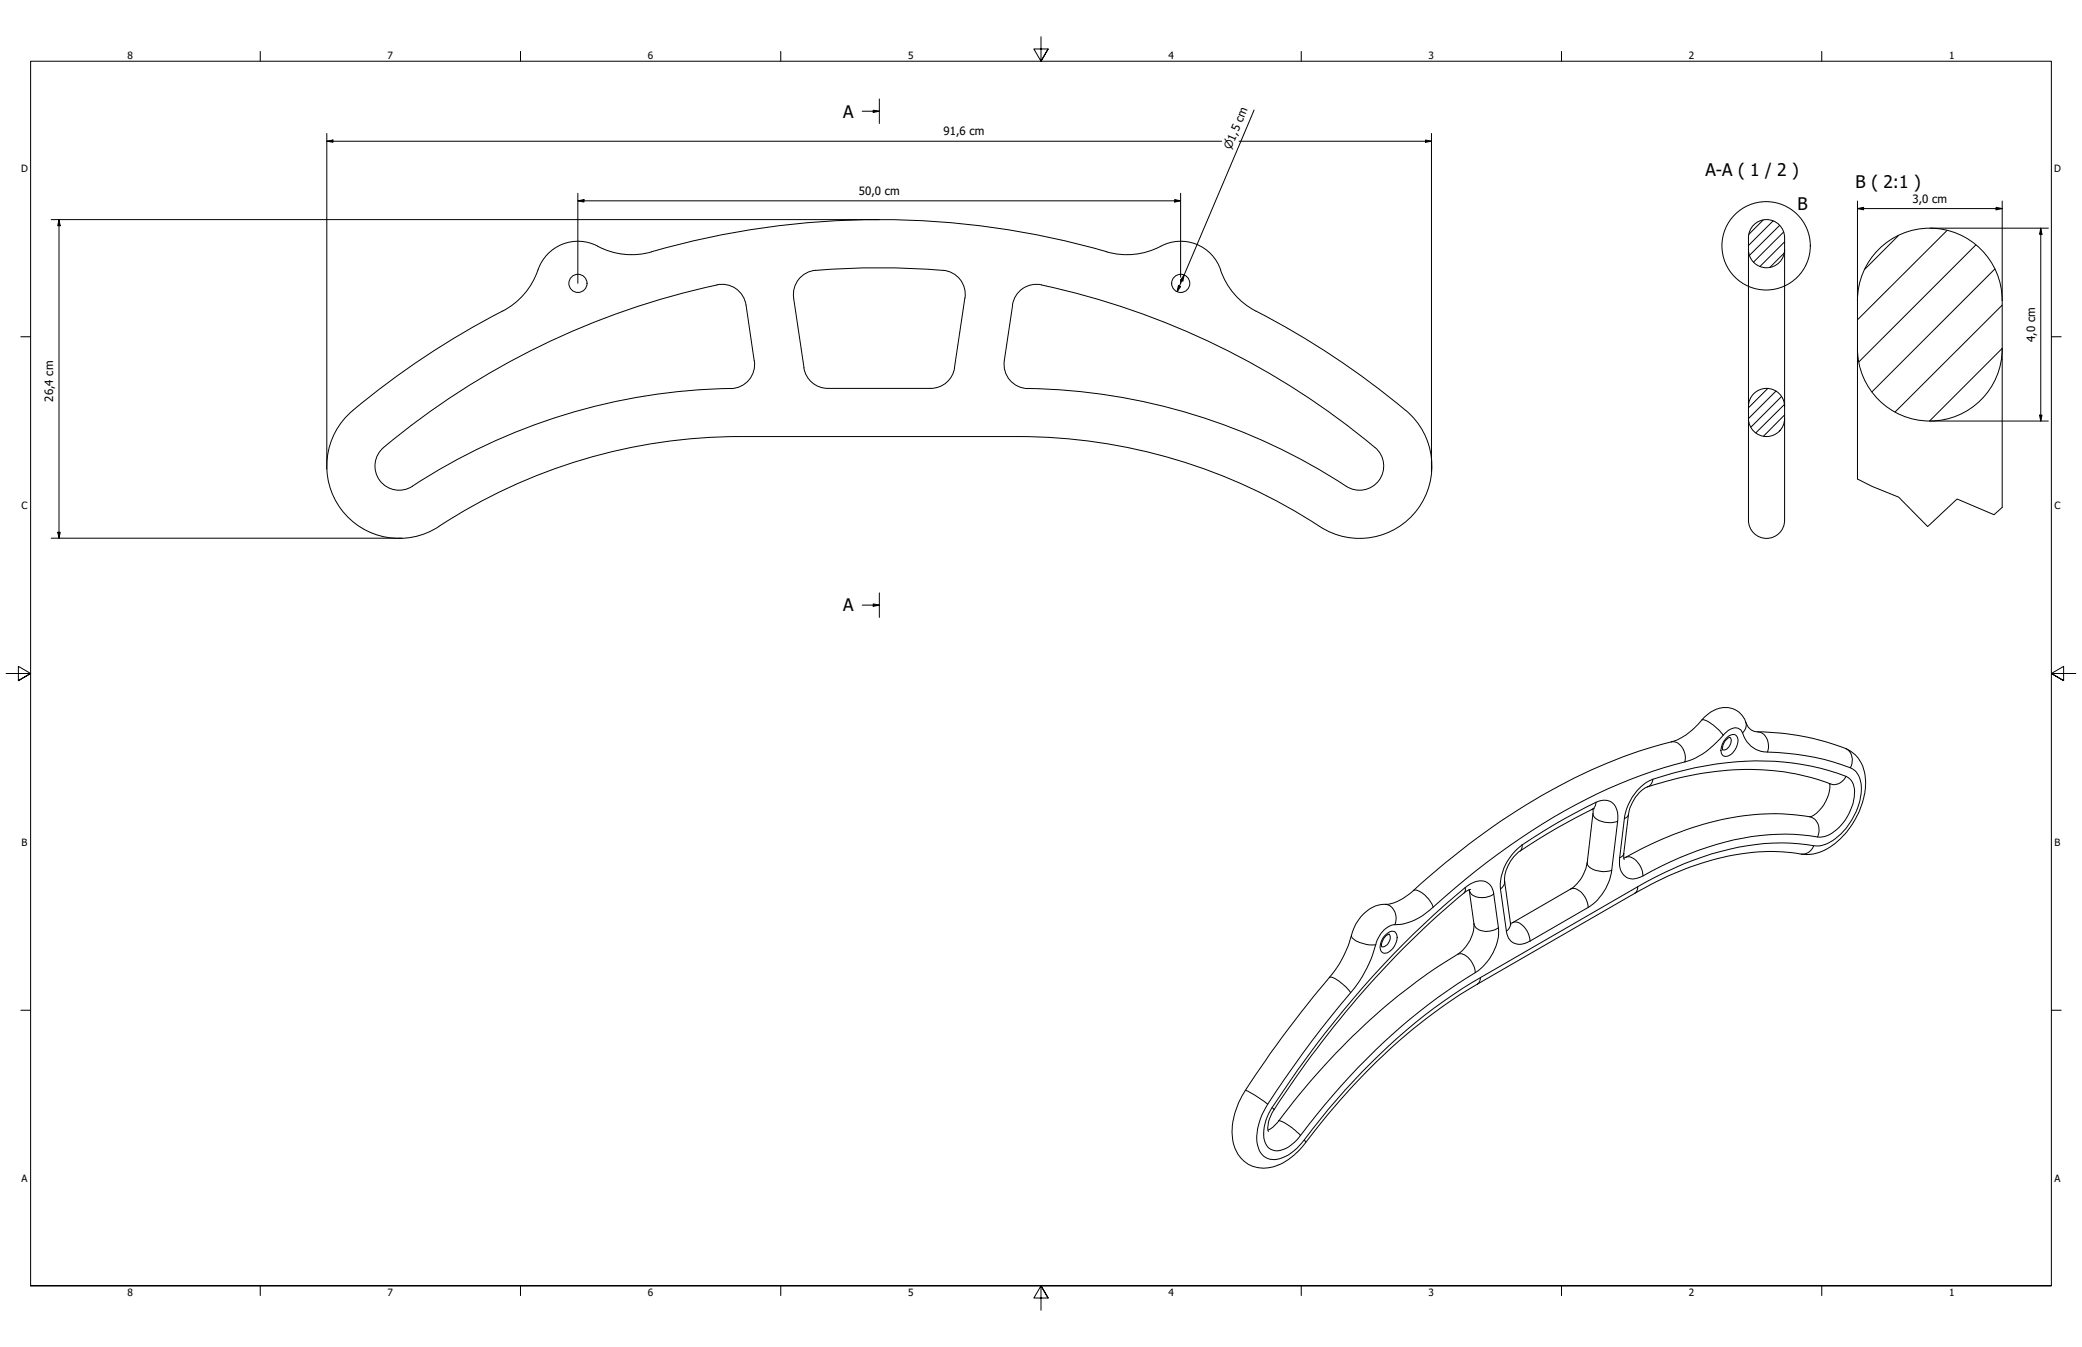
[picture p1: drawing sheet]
<svg xmlns="http://www.w3.org/2000/svg" width="864mm" height="559mm" viewBox="0 0 864 559" stroke-linecap="round" stroke-linejoin="round" font-family="sans-serif">
<!-- layer: Hatch (ISO) -->
<g fill="none" stroke="#000" stroke-width=".41">
<path d="M731.4 91.3l-6 5.9M735.5 91.6l-10.2 10.3M738.2 93.5l-12.5 12.4M739.8 96.3l-12.4 12.4M787.5 97.7l-14 14M807.6 95.6l-37.1 37.1M740.1 105l-6 5.9M740.2 100.3l-10.2 10.3M819.6 101.6l-48.5 48.5M827.4 111.6l-50.9 51M830.5 126.6l-44.5 44.3M830.5 144.5l-30.1 30.2"/>
<path d="M733.3 161.1l-8 8.1M736.7 162.2l-11.4 11.5M738.5 178.5l-.4 .3M739 164.5l-12.7 12.7M740.2 167.8l-11.9 11.8M740.2 172.1l-8.7 8.8"/>
</g>
<!-- layer: Visible (ANSI) -->
<g fill="none" stroke="#000" stroke-width=".41">
<path d="M270.3 104.5a31.4 31.4 0 0 1-24.7-3.4 17.7 17.7 0 0 0-23 12.3 30 30 0 0 1-14.1 15.7M270.3 104.4a340.7 340.7 0 0 1 188.8 0M297.4 118.2a10 10 0 0 1 12 8.3M297.4 118.2a320.8 320.8 0 0 0-138.3 67.4M338.3 112.2a320.8 320.8 0 0 1 52.8 0M338.3 112.1a10 10 0 0 0-9.1 11.5M391.2 112.1a10 10 0 0 1 9.1 11.5M432 118.2a320.2 320.2 0 0 1 139.2 68.3 10 10 0 0 1 .4 13.3 10 10 0 0 1-13.2 1.9 248.3 248.3 0 0 0-132.1-40.5M432 118.2a10 10 0 0 0-12 8.3M481.5 102.1a30 30 0 0 1-22.4 2.4M481.5 102.1a17.5 17.5 0 0 1 24.8 9.9M506.3 112a30 30 0 0 0 14.6 17.1"/>
<path d="M208.4 129a334.3 334.3 0 0 0-63.7 42.7 30 30 0 0 0-2.6 40.4 30 30 0 0 0 39.9 6.3M309.5 126.6l3.4 23.1a10 10 0 0 1-9.8 11.5M329.2 123.6l4.3 29M400.2 123.6l-4.2 29a10 10 0 0 1-10 8.5h-42.6M420 126.6l-3.4 23.1a10 10 0 0 0 9.7 11.5M521 129a340.7 340.7 0 0 1 62.1 41.3M333.4 152.6a10 10 0 0 0 10 8.5M303.1 161.2a248.2 248.2 0 0 0-132.1 40.5M583.2 170.3a30 30 0 0 1 4.8 40.9 30 30 0 0 1-40.5 7.2M159.1 185.6a10 10 0 0 0-1.6 13.7 10 10 0 0 0 13.6 2.4M182 218.4a228.2 228.2 0 0 1 125.1-37.3h115.3a228.2 228.2 0 0 1 125 37.3M717.5 305.9a4.9 4.9 0 0 0-2.9 5.2"/>
<path d="M660.7 335.6l.1 1.4-2.4 20.9a16.1 16.1 0 0 1-6.9 10.9l-25 14.3M661.3 335.5a204.7 204.7 0 0 0-32.1 18.6 16 16 0 0 0-5.1 11.4l2.6 18.2M758.9 325a14.2 14.2 0 0 1-8.2 13.8 104.8 104.8 0 0 0-56.6 7.4 175 175 0 0 0-20.6 9.8M759.3 325.2a105.3 105.3 0 0 0-60.3-3l-2.6 .5a64.1 64.1 0 0 0-14.7 4.6 16.6 16.6 0 0 0-6.2 10.6l-2 16.2 .2 2.5M565.3 379.4a13.5 13.5 0 0 1 10.9-4.3l.6-.2a22.3 22.3 0 0 0 9.4-5.4 281.5 281.5 0 0 1 80.3-52.8 218.8 218.8 0 0 1 28.9-9.6l.7-.4a32.2 32.2 0 0 0 10.6-8.9 11 11 0 0 1 13.8-2.9 12.3 12.3 0 0 1 4.4 6.3 4.8 4.8 0 0 0 4.1 2.4 98.6 98.6 0 0 1 38.2 7.7 15 15 0 0 1 6.6 14.8 33.2 33.2 0 0 1-18.4 27.2 18.6 18.6 0 0 1-12 .4 96.9 96.9 0 0 0-49 8.7l-9.4 4.4-6.9 3.8-65.3 37.7a240.3 240.3 0 0 0-67.2 60.5 48.5 48.5 0 0 1-10.3 11.5 16.1 16.1 0 0 1-17.6 2.6 16.4 16.4 0 0 1-6.4-16.7l1-4.8 1.4-3.7a99.6 99.6 0 0 1 11.1-17.6 640.3 640.3 0 0 1 29.7-38.6l2.5-4.3a53.1 53.1 0 0 0 4.3-11.5l1.1-2.3zM609.4 369.1l2 14.1a15.5 15.5 0 0 1-6.8 12.7 266.7 266.7 0 0 0-74.8 69.9l-1.8 1.8-2.1 1.2M610 369l-1.2 .4a353.5 353.5 0 0 0-57.8 59.4 360.8 360.8 0 0 0-23.8 33.8 10 10 0 0 0-1.1 6.8M576.2 387.5a5.2 5.2 0 0 0-3.1 5.3"/>
<circle cx="239.7" cy="117.6" r="3.8"/>
<circle cx="489.8" cy="117.6" r="3.8"/>
</g>
<!-- layer: Visible Narrow (ANSI) -->
<g fill="none" stroke="#000" stroke-width=".41">
<path d="M705.9 298.7a7.3 7.3 0 0 1 5.5 2.7l2 1.9 1.4 1.8M724.2 299.6l.1 1.3-.2 1.3-1.3 1.8M693.3 307.8a6 6 0 0 1 5.8 6.5l-.2 1.8M698.9 316.1a33 33 0 0 0 16.5-11.8 5.1 5.1 0 0 1 6.2-1.8l.9 .9a11 11 0 0 0 10.6 8.6 97.1 97.1 0 0 1 35.2 6.9 10.1 10.1 0 0 1 3.7 10.3 28.2 28.2 0 0 1-14.1 20.8l-2.3 .8a15.1 15.1 0 0 1-6.5-.4 101.5 101.5 0 0 0-54.3 9.6l-7.7 3.6-7.8 4.3M698.9 316.1a220.6 220.6 0 0 0-77.4 38.1 441.8 441.8 0 0 0-29.9 24.5 22.9 22.9 0 0 1-14.3 5.1 11.4 11.4 0 0 0-6.6 8.1 50.6 50.6 0 0 1-10.5 19.9 402.7 402.7 0 0 0-35.9 49.1 20.1 20.1 0 0 0-2 16.3 6.9 6.9 0 0 0 9.7 3 21.5 21.5 0 0 0 9-7.3 262.3 262.3 0 0 1 65.4-62.7l7.7-4.6M716.2 306.1a2.62 2.62 0 0 1 4.5-.2 6.6 6.6 0 0 1-5.1 7.9 2.7 2.7 0 0 1-1.5-4l1-2.4zM717.5 305.9a3.6 3.6 0 0 1-1.7 5.1l-1.2 .1M729 303.6a5.5 5.5 0 0 1 4.6 6.7l-.5 1.7M765.5 310.5a5.6 5.6 0 0 1 2 8M660.7 337.6a5.7 5.7 0 0 0 6 3.6l1.8 .1 2.5-.5M662 332.8a5.8 5.8 0 0 1 6.3-.1 5.8 5.8 0 0 1 2.8 5.6l-.1 2.5M662 332.8l-.5 1.9-1.2 1.1"/>
<path d="M662 332.8l-17.5 9.4-13.1 8.3M673.8 339.6l-2 16.3M675.5 337.9l-.7 1.1-1 .6M685.6 323.3l-.8 2.1-1.5 1.1M750.7 338.8a5.9 5.9 0 0 1 3.3 8.4M765.7 322.1a7.4 7.4 0 0 1 3.4 8.7 20.3 20.3 0 0 1-12.3 16.2 11.4 11.4 0 0 1-6.1-.3 99.6 99.6 0 0 0-50.1 7.5l-7.6 3.3-7.7 3.8a18.6 18.6 0 0 1-7 3.2 5.6 5.6 0 0 1-6.6-6.2l.1-2.4M765.7 322.1a110 110 0 0 0-62.7-3.6l-13 3.4a22.4 22.4 0 0 0-7.4 2.9 22 22 0 0 0-8.8 14.8M765.7 322.1a5.4 5.4 0 0 1-6.4 3.1M631.4 350.5a21.4 21.4 0 0 0-9 18.3M631.4 350.5l-.3 1.8-.6 .8M658.4 357.9a4.2 4.2 0 0 0 3.9 3.3l2.8 .4 3.4-.6M671 340.8l-2.5 20.2"/>
<path d="M673.5 354.1l-.3 .8-1.4 1M674.3 355.7a4.7 4.7 0 0 1 5.5 2.7l1.3 2.4 .4 2.6M752.3 350.9a5 5 0 0 1-5.2 3.4M574.6 375.2a6 6 0 0 1 4 8.4M586.2 369.5a4.2 4.2 0 0 1 4.3 1.4 12.2 12.2 0 0 1 3.9 5.4M607.7 368.2l.1 1.1-.5 1.1M609.4 369.2a5.5 5.5 0 0 0 6.8 3.1l1.9-.5 1.5-1M619.6 370.8a5.7 5.7 0 0 0-8.8-4.5 28.8 28.8 0 0 0-7.5 5.6 404.8 404.8 0 0 0-77.1 90.1 15.9 15.9 0 0 0-1.4 12.1 5.4 5.4 0 0 0 7.8 2.7l2-1.1 2-1.6a36.3 36.3 0 0 0 6.1-7.3 262.2 262.2 0 0 1 71.3-64.8 21.4 21.4 0 0 0 7.5-17.1M619.6 370.8l1.9 14.1M622.4 368.8l2.4 17.4M624.1 365.5l-.3 1.7-1.4 1.6M651.5 368.8a4.7 4.7 0 0 1 5.5 2.7l1.3 2.5 .5 2.4"/>
<path d="M658.8 376.4l-24.1 14M668.5 361a22.2 22.2 0 0 1-9.7 15.4M679.3 367.9l-.4 1.9-.8 .8M679.3 367.9l-65.2 37.7M560.6 388a4.3 4.3 0 0 0 3.4 3 13.3 13.3 0 0 0 6.7 .9M574.8 387.8a2.67 2.67 0 0 1 4.2-.7 6.5 6.5 0 0 1-4.8 8.4 2.82 2.82 0 0 1-1.5-4.1l1-2.4zM576.2 387.5a3.8 3.8 0 0 1-2.7 5.4l-.4-.2M604.6 395.9a4.8 4.8 0 0 1 5.5 2.6l1.4 2.6 .4 2.4M611.4 383.2a4.8 4.8 0 0 0 5.8 3.1l2.8-.6 1.5-.8M624.8 386.2a5.7 5.7 0 0 0 8.8 4.7l1.1-.5M626.5 383l-.3 1.7-1.4 1.5M627.4 382.8a4.1 4.1 0 0 1 4.9 1.8l1.5 2.4 .9 3.4"/>
<path d="M551.4 405.5a7.1 7.1 0 0 1 5.5 2.8l3.3 3.5M614.1 405.6l-.5 1.9-.8 .8M516.6 452.4a36.3 36.3 0 0 1 9.3 5.6M527.6 459.5l.9 .8M530.4 465a17.5 17.5 0 0 1 8.1 5.1l.9 1M541 472.9l.5 1.1"/>
</g>
<!-- layer: Visible (ISO) -->
<g fill="none" stroke="#000" stroke-width=".41">
<path d="M725.3 103.6a7.5 7.5 0 0 0 7.4 7.5 7.5 7.5 0 0 0 7.5-7.5M770.5 124.7v74M770.5 124.7a30 30 0 0 1 30-30 30 30 0 0 1 30 30M830.5 124.7v85.8M770.5 144.7a30 30 0 0 0 30 30 30 30 0 0 0 30-30M725.3 168.6a7.5 7.5 0 0 1 7.4-7.5 7.5 7.5 0 0 1 7.5 7.5M725.3 173.6a7.5 7.5 0 0 0 7.4 7.5 7.5 7.5 0 0 0 7.5-7.5M725.3 168.6v-70a7.5 7.5 0 0 1 7.4-7.5 7.5 7.5 0 0 1 7.5 7.5v70M725.3 173.6v42.2M725.3 168.6v5M740.2 173.6v42.2M740.2 168.6v5"/>
<path d="M725.3 215.9a7.5 7.5 0 0 0 7.4 7.5 7.5 7.5 0 0 0 7.5-7.5"/>
</g>
<!-- layer: Break Line (ISO) -->
<path d="M770.5 198.7l6 3.1 11.1 4.4 12 12.2 12.2-11.4 15.3 6.5 3.4-3" fill="none" stroke="#000" stroke-width=".41"/>
<!-- layer: Section Line (ISO) -->
<path d="M357.6 46.1h7.1M362.2 45.7l2.5 .4-2.5 .6zM364.7 41.1v10.1M357.6 251h7.1M362.2 250.5l2.5 .5-2.5 .5zM364.7 246v10.1" fill="none" stroke="#000" stroke-width=".41"/>
<path d="M362.2 45.7l2.5 .4-2.5 .6zM362.2 250.5l2.5 .5-2.5 .5z" fill="#000"/>
<!-- layer: Detail Boundary (ISO) -->
<circle cx="732.6" cy="102" r="18.3" fill="none" stroke="#000" stroke-width=".41"/>
<!-- layer: Border (ANSI) -->
<g fill="none" stroke="#000" stroke-width=".41">
<path d="M431.8 15.2v10.2l-3-5.1h6l-3 5.1 3-5.1M107.9 21.3v4.1M215.9 21.3v4.1M323.8 21.3v4.1M539.8 21.3v4.1M647.7 21.3v4.1M755.6 21.3v4.1M8.6 139.7h4.1M850.9 139.7h4.1M2.5 279.4h10.2l-5.1-3v6l5.1-3-5.1 3M861.1 279.4h-10.2l5.1-3v6l-5.1-3 5.1 3M8.6 419.1h4.1"/>
<path d="M850.9 419.1h4.1M12.7 533.4v-508h838.2v508h-838.2h838.2M107.9 533.4v4.1M215.9 533.4v4.1M323.8 533.4v4.1M434.8 538.5l-3-5.1 3 5.1h-6l3-5.1v10.2M539.8 533.4v4.1M647.7 533.4v4.1M755.6 533.4v4.1"/>
</g>
<!-- layer: Dimension (ISO) -->
<g fill="none" stroke="#000" stroke-width=".41">
<path d="M135.6 58.6l2.5-.5v.9zM135.6 58.6h371.1M135.6 55.4v139.2M513.9 58.6h79.9M520.2 45.6l-31.9 75.4M591.3 58.1l2.5 .5-2.5 .4zM593.8 55.4v140.4M21.3 91.1h343.4M24.5 91.1l.5 2.5h-1zM24.5 91.1v132.2M239.7 83.3l2.5-.5v1zM239.7 83.3h250"/>
<path d="M239.7 80.2v37.3M487.3 82.8l2.4 .5-2.4 .5zM489.7 80.2v34.8M770.5 86.5l2.5-.5v1zM770.5 86.5h60M770.5 83.4v41.3M800.5 94.7h49.1M828 86l2.5 .5-2.5 .5zM830.5 83.4v41.3M846.5 94.7l.5 2.5h-1zM846.5 94.7v80M488.8 118.5l.9 .4-1.4 2.1z"/>
<path d="M489.7 116.1v1.4M491.2 114.1l-.6 2.5-.9-.4zM800.5 174.7h49.1M846 172.2h1l-.5 2.5zM21.3 223.3h145.5M24 220.8h1l-.5 2.5z"/>
</g>
<path d="M135.6 58.6l2.5-.5v.9zM591.3 58.1l2.5 .5-2.5 .4zM24.5 91.1l.5 2.5h-1zM239.7 83.3l2.5-.5v1zM487.3 82.8l2.4 .5-2.4 .5zM770.5 86.5l2.5-.5v1zM828 86l2.5 .5-2.5 .5zM846.5 94.7l.5 2.5h-1zM488.8 118.5l.9 .4-1.4 2.1zM491.2 114.1l-.6 2.5-.9-.4zM846 172.2h1l-.5 2.5zM24 220.8h1l-.5 2.5z" fill="#000"/>
<g font-size="7.2">
<text x="349.7" y="48.8">A</text>
<text x="707.4" y="73.2">A-A ( 1 / 2 )</text>
<text x="769.7" y="77.8">B ( 2:1 )</text>
<text x="745.7" y="87">B</text>
<text x="349.7" y="253.7">A</text>
</g>
<g font-size="4.7">
<text x="391.3" y="56.1">91,6 cm</text>
<text x="356.2" y="80.9">50,0 cm</text>
<text x="793.2" y="84.2">3,0 cm</text>
<text x="844.1" y="141.9" transform="rotate(-90 844.1 141.9)">4,0 cm</text>
<text x="22" y="166.6" transform="rotate(-90 22 166.6)">26,4 cm</text>
</g>
<text font-size="4.6" x="510.5" y="62.4" transform="rotate(-67 510.5 62.4)">⌀1,5 cm</text>
<g font-size="4.1">
<text x="52.8" y="24.4">8</text>
<text x="160.8" y="24.4">7</text>
<text x="268.7" y="24.4">6</text>
<text x="376.7" y="24.4">5</text>
<text x="484.6" y="24.4">4</text>
<text x="592.6" y="24.4">3</text>
<text x="700.5" y="24.4">2</text>
<text x="808.5" y="24.4">1</text>
<text x="8.7" y="71.4">D</text>
<text x="852" y="71.4">D</text>
<text x="8.9" y="211.1">C</text>
<text x="852.2" y="211.1">C</text>
<text x="8.9" y="350.8">B</text>
<text x="852.2" y="350.8">B</text>
<text x="8.9" y="490.5">A</text>
<text x="852.2" y="490.5">A</text>
<text x="52.8" y="537.5">8</text>
<text x="160.8" y="537.5">7</text>
<text x="268.7" y="537.5">6</text>
<text x="376.7" y="537.5">5</text>
<text x="484.6" y="537.5">4</text>
<text x="592.6" y="537.5">3</text>
<text x="700.5" y="537.5">2</text>
<text x="808.5" y="537.5">1</text>
</g>
</svg>
